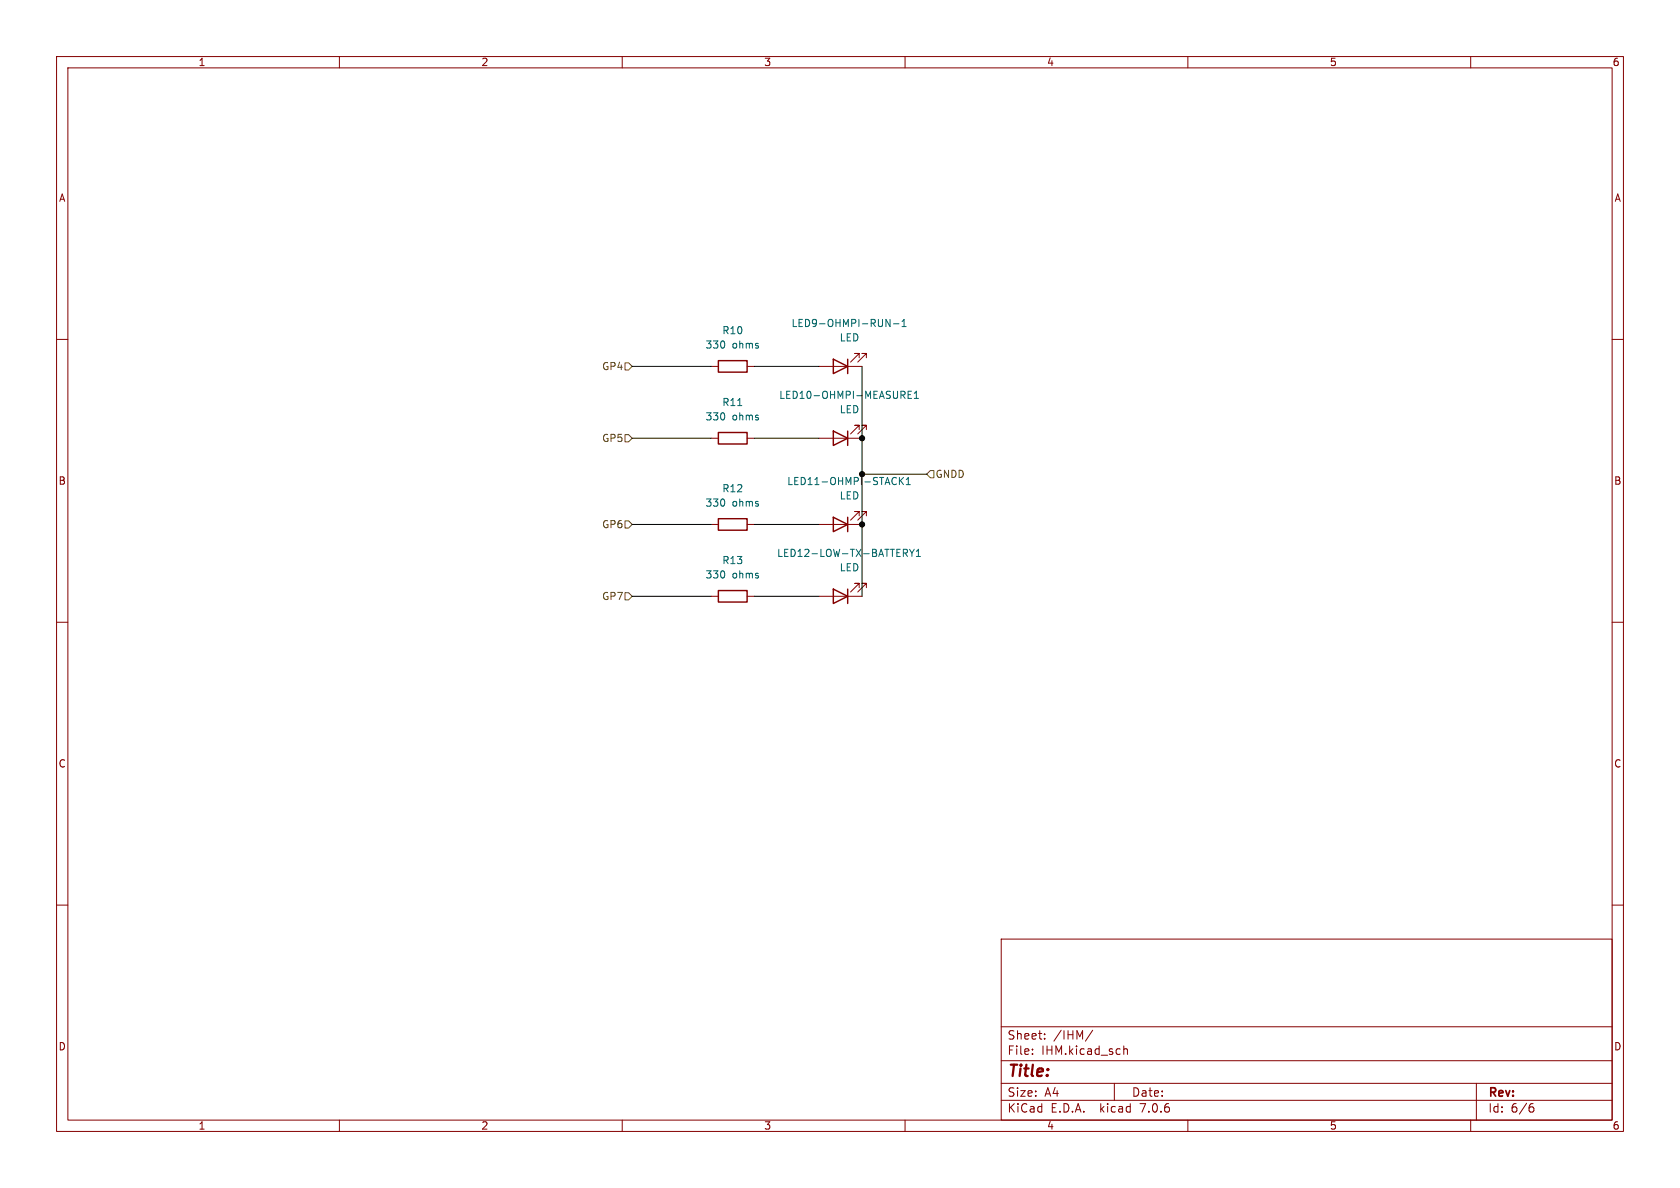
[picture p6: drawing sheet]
<svg xmlns="http://www.w3.org/2000/svg" width="297mm" height="210mm" viewBox="0 0 297 210" stroke-linecap="round" stroke-linejoin="round" font-family="sans-serif">
<g fill="none" stroke="#840000" stroke-width=".18">
<path d="M10 10h277v190h-277zM12 12h273v186h-273zM60 10v2M110 10v2M160 10v2M210 10v2M260 10v2M10 60h2M285 60h2M125.7 64.8h1.3M125.7 77.5h1.3M132.1 64.8h1.2"/>
<path d="M132.1 77.5h1.2M144.8 64.8h7.6M144.8 77.5h7.6M151.9 63.2v-.7h-.8h.8l-1.5 1.5M151.9 75.9v-.7h-.8h.8l-1.5 1.5M153.2 63.2v-.7h-.8h.8l-1.6 1.5M153.2 75.9v-.7h-.8h.8l-1.6 1.5M125.7 92.7h1.3M132.1 92.7h1.2M144.8 92.7h7.6M151.9 91.2v-.8h-.8h.8l-1.5 1.5M153.2 91.2v-.8h-.8h.8l-1.6 1.5"/>
<path d="M10 110h2M125.7 105.4h1.3M132.1 105.4h1.2M144.8 105.4h7.6M151.9 103.9v-.8h-.8h.8l-1.5 1.5M153.2 103.9v-.8h-.8h.8l-1.6 1.5M285 110h2M10 160h2M285 160h2M177 166h108v32h-108zM60 198v2M110 198v2"/>
<path d="M160 198v2M177 194.5h108M177 191.5h108M177 187.5h108M177 181.5h108M182.5 186.3v.1M182.5 185.5v.1M184.7 183.6v.1M184.7 182.8v.1M193.2 182.1l-1.3 2M197 191.5v3M198.7 184.9v1.5"/>
<path d="M198.7 185.5l.2-.1 .3 .1 .1 .9M210 198v2M260 198v2M261 191.5v6.5M270.6 195.7h.3l.3 .3-.1 .5-.5 .1M271 195.1l-.4 .1"/>
</g>
<path d="M127 63.8h5.1v2h-5.1zM127 76.5h5.1v2h-5.1zM147.3 63.5l2.6 1.3-2.6 1.2zM147.3 76.2l2.6 1.3-2.6 1.2zM149.9 63.5v2.5M149.9 76.2v2.5M127 91.7h5.1v2h-5.1zM147.3 91.4l2.6 1.3-2.6 1.3zM149.9 91.4v2.6M127 104.4h5.1v2h-5.1zM147.3 104.1l2.6 1.3-2.6 1.3zM149.9 104.1v2.6" fill="none" stroke="#840000" stroke-width=".25"/>
<g fill="none" stroke="#006464" stroke-width=".18">
<path d="M156.6 56.5l.7 1.2v-1.2M157.9 57.2h1M159.5 57.7h.7M159.5 56.8l.3-.3v1.2M130.4 71.7h.7M160.5 69.8h.5M161.2 69.2h-.7v1.2h.7M161.6 70.4h.8M161.6 69.5l.4-.3v1.2M159 84.4v1.3M159.2 84.9l.5 .8M159.7 97.1h.5l.2 .2-.1 .4-.6 .1"/>
<path d="M159.7 84.4l-.7 .7M160 97.8l.4 .6M160.2 85.7h.7M160.2 84.8l.4-.4v1.3M160.8 97.1l.4 .7M161.2 97.8v.6M161.6 97.1l-.4 .7M162 98.4h.7M162 97.5l.4-.4v1.3"/>
</g>
<path d="M110.5 64.1h.6l.7 .7-.7 .6h-.6zM110.5 76.8h.6l.7 .7-.7 .6h-.6zM110.5 92.1h.6l.7 .6-.7 .6h-.6zM164.5 83.2h.6v1.3h-.6l-.7-.7zM110.5 104.8h.6l.7 .6-.7 .6h-.6z" fill="none" stroke="#725600" stroke-width=".18"/>
<path d="M111.8 77.5h13.9M111.8 64.8h13.9M133.3 77.5h11.5M133.3 64.8h11.5M152.4 64.8v40.6M111.8 92.7h13.9M133.3 92.7h11.5M152.4 83.8h11.4M111.8 105.4h13.9M133.3 105.4h11.5" fill="none" stroke="#000" stroke-width=".18"/>
<g fill="#000" stroke="#000" stroke-width=".18">
<circle cx="152.4" cy="77.5" r=".46"/>
<circle cx="152.4" cy="92.7" r=".46"/>
<circle cx="152.4" cy="83.8" r=".46"/>
</g>
<text font-size="2.8" fill="#840000" x="178" y="190.9">Title:</text>
<g font-size="2.1" fill="#840000">
<text x="178" y="184">Sheet:</text>
<text x="186.2" y="184">/IHM/</text>
<text x="178" y="186.7">File:</text>
<text x="184.1" y="186.7">IHM.kicad_sch</text>
<text x="178" y="196.9">KiCad</text>
<text x="178" y="194.1">Size:</text>
<text x="184.7" y="194.1">A4</text>
<text x="185.7" y="196.9">E.D.A.</text>
<text x="194.6" y="196.9">kicad</text>
<text x="200" y="194.1">Date:</text>
<text x="201.8" y="196.9">7.0.6</text>
<text x="263" y="194.3">Rev:</text>
<text x="263" y="196.9">Id:</text>
<text x="267.1" y="196.9">6/6</text>
</g>
<g font-size="1.8" fill="#840000">
<text x="35" y="11.9">1</text>
<text x="85" y="11.9">2</text>
<text x="135" y="11.9">3</text>
<text x="185" y="11.9">4</text>
<text x="235" y="11.9">5</text>
<text x="285" y="11.9">6</text>
<text x="10.3" y="35.9">A</text>
<text x="285.3" y="35.9">A</text>
<text x="10.3" y="85.9">B</text>
<text x="285.3" y="85.9">B</text>
<text x="10.3" y="135.9">C</text>
<text x="285.3" y="135.9">C</text>
<text x="10.3" y="185.9">D</text>
<text x="285.3" y="185.9">D</text>
<text x="35" y="199.9">1</text>
<text x="85" y="199.9">2</text>
<text x="135" y="199.9">3</text>
<text x="185" y="199.9">4</text>
<text x="235" y="199.9">5</text>
<text x="285" y="199.9">6</text>
</g>
<g font-size="1.8" fill="#006464">
<text x="127.6" y="59.3">R10</text>
<text x="139.8" y="58">LED9-OHMPI-RUN-1</text>
<text x="124.6" y="61.8">330</text>
<text x="129.4" y="61.8">ohms</text>
<text x="148.4" y="60.6">LED</text>
<text x="127.6" y="72">R11</text>
<text x="137.6" y="70.7">LED10-OHMPI-MEASURE1</text>
<text x="124.6" y="74.5">330</text>
<text x="129.4" y="74.5">ohms</text>
<text x="148.4" y="73.3">LED</text>
<text x="124.6" y="89.8">330</text>
<text x="127.6" y="87.2">R12</text>
<text x="129.4" y="89.8">ohms</text>
<text x="139.1" y="86">LED11-OHMPI-STACK1</text>
<text x="148.4" y="88.5">LED</text>
<text x="127.6" y="99.9">R13</text>
<text x="137.3" y="98.7">LED12-LOW-TX-BATTERY1</text>
<text x="148.4" y="101.2">LED</text>
<text x="124.6" y="102.5">330</text>
<text x="129.4" y="102.5">ohms</text>
</g>
<g font-size="1.8" fill="#725600">
<text x="106.3" y="65.6">GP4</text>
<text x="106.3" y="78.3">GP5</text>
<text x="165.3" y="84.7">GNDD</text>
<text x="106.3" y="93.6">GP6</text>
<text x="106.3" y="106.3">GP7</text>
</g>
</svg>
